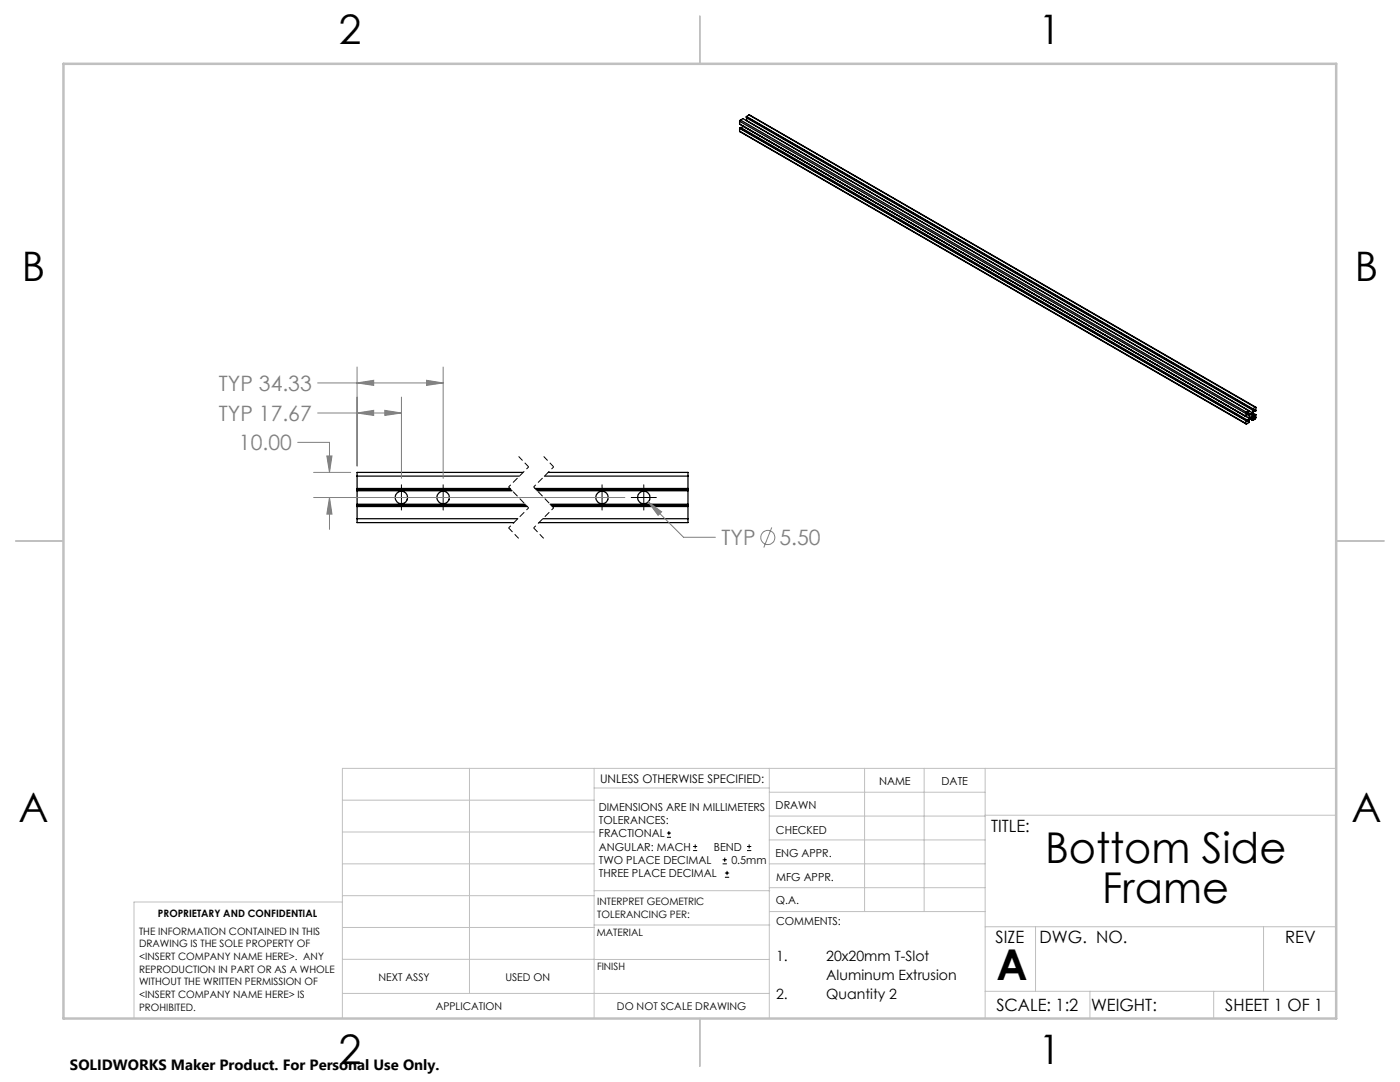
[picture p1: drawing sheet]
<svg xmlns="http://www.w3.org/2000/svg" width="279mm" height="216mm" viewBox="0 0 279 216" stroke-linecap="round" stroke-linejoin="round" font-family="sans-serif">
<g fill="none" stroke="#000" stroke-width=".25">
<path d="M147.6 26.2l101.1 58.4M147.6 24.2l101 58.3M147.6 24.8l101.7 58.7M147.6 24.2v.6M147.6 25.6v.6M147.6 24.8h.1M147.6 25.6l101 58.3M147.6 26.2l101 58.3M147.7 25.5l-.1 .1M147.7 25.5l101 58.4M147.7 25.5l.1-.1 101 58.3M147.8 24l-.2 .2"/>
<path d="M147.8 24l101 58.3M147.8 24l.5-.3 101.6 58.6M148.2 25.2h.1M148.2 25.2l-.2 .3M148.9 23.3l101 58.3M148.9 23.3v.2l101 58.3M149 23.2l-.1 .1M149 23.2l101 58.4M149.1 23.6l-.2 .4M149.5 22.9l101.1 58.3M149.5 22.9l-.5 .3M149.5 22.9l101 58.4"/>
<path d="M71.3 97.5h30.5M71.3 95h32.3M71.3 97.7h30.7M71.3 97.9h30.9M71.3 95v8.5M104.4 94.3h-33.1v.7M106.8 97.5h30.5M107 97.7h30.3M107.2 97.9h30.1M108.7 95h28.6M109.4 94.3h27.9v.7M137.3 95v8.5"/>
<path d="M248.6 82.5l.1 .6 .3-.4 .3 .1v.7M248.6 83.9v.6M248.7 83.9h-.1M248.8 82.3l-.2 .2M248.8 82.3l.5-.3-.2 .5 .3 .2 .5-.4M248.8 83.7l-.1 .2M248.8 83.7v.3h.2M248.8 83.9l.2 .1M249.1 83.9l.2 .1M249.3 83.5l-.3 .5M249.3 84v.3l-.5 .3-.2-.1M249.4 83.5l.5-.3 .3 .2v.1"/>
<path d="M249.4 83.5l-.3 .7 .2-.2M249.4 83.5l.5 .4M249.4 83.5l.6 .4M249.5 83.4l.4 .3M249.6 82.6h.1a.35 .35 0 0 1 .1 .4 .35 .35 0 0 1-.4 .2zM249.8 83.3l.4 .2M249.9 83.9h.1M249.9 81.6v.2M249.9 83.7v.2M249.9 81.8l.3-.1v.1M250 81.6h-.1M250 82.4v.6l.3 .2 .1-.1"/>
<path d="M250 82.5l.4 .3M250 82.4l.6 .3M250 82.8l.4 .3M250 81.7l.2 .1M250.2 83.5l-.3 .2M250.2 81.8l-.3 .5M250.3 82l.1 .1M250.4 82.1v-.3l-.4 .6M250.4 82.8v.3M250.5 81.3h.1v.6l-.2 .2M250.5 81.3l-.5 .3M250.6 82.7v.8l-.6 .4"/>
<path d="M250.6 82.7l-.2 .1M71.3 103.5v.8h31.3M71.3 101.1h33.9M71.3 103.5h32M71.3 100.8h33.7M71.3 100.6h33.5M108.3 103.5h29M109.8 100.6h27.5M110 100.8h27.3M110.2 101.1h27.1M137.3 103.5v.8h-29.7"/>
<circle cx="80.1" cy="99.2" r="1.24"/>
<circle cx="88.4" cy="99.3" r="1.26"/>
<circle cx="120.1" cy="99.2" r="1.24"/>
<circle cx="128.5" cy="99.3" r="1.26"/>
</g>
<g fill="none" stroke="#808080" stroke-width=".2">
<path d="M63.4 76.4h25M71.3 76.4l3.3-.5v1zM71.3 73.2v19.8M80.1 79.2v16.3M85.1 75.9l3.3 .5-3.3 .5zM88.4 73.2v22.3M59.4 88.3h6.4v6M62.6 94.3h7.4M62.6 99.3h62.1M63.4 82.4h16.7M65.2 91h1.1l-.5 3.3zM65.8 99.3l.5 3.3h-1.1z"/>
<path d="M65.8 99.3v6.3M71.3 82.4l3.3-.5v1zM76.8 81.9l3.3 .5-3.3 .5zM129.4 100.2l2.6 1.9-.7 .7zM129.4 100.2l7 7h6.4M154 105.2l-1.6 4.1"/>
<circle cx="153.2" cy="107.3" r="1.41"/>
</g>
<g fill="none" stroke="#000" stroke-width=".2">
<path d="M77.6 99.3h5M80.1 96.7v5.1M85.9 99.3h5M88.4 96.7v5.1M117.6 99.3h5.1M120.2 96.7v5.1M126 99.3h5M128.5 96.7v5.1M133.1 167.1h.8M133.1 166.2h.8M133.5 165.8v.9M138.3 169.7h.8"/>
<path d="M138.3 168.9h.8M138.7 168.5v.8M144.2 172.4h.9M144.2 171.6h.9M144.6 171.1v.9M144.7 175h.8M144.7 174.2h.8M145.1 173.8v.8M149.1 169.7h.8M149.1 168.9h.8M149.5 168.5v.8"/>
</g>
<path d="M103.5 91.1l2 2.1M108.5 91.1l2 2.1M101.5 105.3l2 2.1M106.5 105.3l2 2.1" fill="none" stroke="#000" stroke-width=".2" stroke-dasharray="1.3 .6" stroke-dashoffset=".1" stroke-linecap="butt"/>
<path d="M105.5 93.2l-4 4M110.5 93.2l-4 4M105.5 101.3l-4 4M110.5 101.3l-4 4" fill="none" stroke="#000" stroke-width=".2" stroke-dasharray="1.3 .6" stroke-dashoffset=".7" stroke-linecap="butt"/>
<path d="M101.5 97.2l4 4.1M106.5 97.2l4 4.1" fill="none" stroke="#000" stroke-width=".2" stroke-dasharray="1.3 .6" stroke-dashoffset=".6" stroke-linecap="butt"/>
<g fill="none" stroke="#c0c0c0" stroke-width=".2">
<path d="M68.3 159.7h50.3M93.7 153.3v44.9M118.6 153.3v49.9M118.6 157.2h34.9M153.5 153.3v49.9M153.5 158.1h43.1M172.5 153.3v28.6M184.4 153.3v28.6M196.6 153.3v49.9M266.7 153.3h-198.4v49.9M68.3 178.7h50.3M68.3 172.4h50.3"/>
<path d="M68.3 166h50.3M68.3 180h-41.6v23.2M118.6 177.7h35M153.5 167.6h43.1M153.5 162.8h43.1M153.5 172.4h43.1M153.5 177.1h43.1M196.6 162.7h70.1M68.3 198.2h85.2M68.3 191.4l85.2 .1M68.3 185.1h50.3M118.6 184.6h35"/>
<path d="M153.6 181.9h43M196.6 197.8h70.1M196.6 184.9h70.1M206.7 184.9v12.9M217.5 197.8v5.4M242.2 197.8v5.4M252.2 184.9v12.9"/>
</g>
<path d="M139.7 3.2v9.5M3.1 107.9h9.6M266.7 107.9h9.5M139.7 203.2v9.6" fill="none" stroke="#c0c0c0" stroke-width=".25"/>
<path d="M12.7 12.7h254v190.5h-254z" fill="none" stroke="#c0c0c0" stroke-width=".5"/>
<path d="M71.3 82.4l3.3-.5v1zM76.8 81.9l3.3 .5-3.3 .5zM71.3 76.4l3.3-.5v1zM85.1 75.9l3.3 .5-3.3 .5zM129.4 100.2l1.9 2.6 .7-.7zM65.2 91h1.1l-.5 3.3zM65.8 99.3l.5 3.3h-1.1z" fill="#808080"/>
<g font-size="8.5">
<text x="208.6" y="172.1">Bottom Side</text>
<text x="220" y="180.2">Frame</text>
<text x="198.9" y="195.5">A</text>
</g>
<g font-size="8.1">
<text x="67.6" y="8.9">2</text>
<text x="207.3" y="8.9">1</text>
<text x="4.4" y="56.2">B</text>
<text x="270.4" y="56.2">B</text>
<text x="3.7" y="164.1">A</text>
<text x="269.7" y="164.1">A</text>
<text x="67.6" y="212.4">2</text>
<text x="207.3" y="212.4">1</text>
</g>
<g font-size="4.2" fill="#808080">
<text x="43.7" y="78">TYP 34.33</text>
<text x="43.7" y="84">TYP 17.67</text>
<text x="47.7" y="89.8">10.00</text>
<text x="144" y="108.8">TYP</text>
<text x="155.6" y="108.8">5.50</text>
</g>
<g font-size="3.4">
<text x="197.8" y="166">TITLE:</text>
<text x="198.7" y="188.1">SIZE</text>
<text x="207.5" y="188.1">DWG. NO.</text>
<text x="256.5" y="188.2">REV</text>
<text x="198.8" y="201.7">SCALE: 1:2</text>
<text x="217.7" y="201.8">WEIGHT:</text>
<text x="244.5" y="201.7">SHEET 1 OF 1</text>
</g>
<text font-size="3" x="14" y="213.5">SOLIDWORKS Maker Product. For Personal Use Only.</text>
<g font-size="2.8">
<text x="154.9" y="191.8">1.</text>
<text x="164.9" y="191.8">20x20mm T-Slot</text>
<text x="164.9" y="195.6">Aluminum Extrusion</text>
<text x="154.9" y="199.4">2.</text>
<text x="164.9" y="199.4">Quantity 2</text>
</g>
<text font-size="2.4" x="119.8" y="156.2">UNLESS OTHERWISE SPECIFIED:</text>
<g font-size="2.2">
<text x="119.5" y="161.8">DIMENSIONS ARE IN MILLIMETERS</text>
<text x="154.8" y="161.4">DRAWN</text>
<text x="175.4" y="156.6">NAME</text>
<text x="187.9" y="156.7">DATE</text>
<text x="119.5" y="164.4">TOLERANCES:</text>
<text x="119.5" y="167.1">FRACTIONAL</text>
<text x="154.9" y="166.3">CHECKED</text>
<text x="119.5" y="169.7">ANGULAR: MACH</text>
<text x="119.5" y="172.4">TWO PLACE DECIMAL</text>
<text x="142.5" y="169.7">BEND</text>
<text x="146" y="172.4">0.5mm</text>
<text x="154.8" y="171">ENG APPR.</text>
<text x="119.5" y="175">THREE PLACE DECIMAL</text>
<text x="154.9" y="175.7">MFG APPR.</text>
<text x="154.9" y="180.4">Q.A.</text>
<text x="154.9" y="184.6">COMMENTS:</text>
</g>
<g font-size="2.1">
<text x="75.5" y="195.7">NEXT ASSY</text>
<text x="100.9" y="195.7">USED ON</text>
<text x="86.9" y="201.5">APPLICATION</text>
<text x="123.1" y="201.6">DO NOT SCALE DRAWING</text>
</g>
<g font-size="2">
<text x="31.5" y="182.9">PROPRIETARY AND CONFIDENTIAL</text>
<text x="119.2" y="180.6">INTERPRET GEOMETRIC</text>
<text x="119.2" y="183.1">TOLERANCING PER:</text>
<text x="27.8" y="186.5">THE INFORMATION CONTAINED IN THIS</text>
<text x="27.8" y="189">DRAWING IS THE SOLE PROPERTY OF</text>
<text x="27.8" y="191.6">&lt;INSERT COMPANY NAME HERE&gt;. ANY</text>
<text x="119.1" y="186.7">MATERIAL</text>
<text x="27.8" y="194.1">REPRODUCTION IN PART OR AS A WHOLE</text>
<text x="27.8" y="196.6">WITHOUT THE WRITTEN PERMISSION OF</text>
<text x="119.1" y="193.5">FINISH</text>
<text x="27.8" y="199.1">&lt;INSERT COMPANY NAME HERE&gt; IS</text>
<text x="27.8" y="201.7">PROHIBITED.</text>
</g>
</svg>
